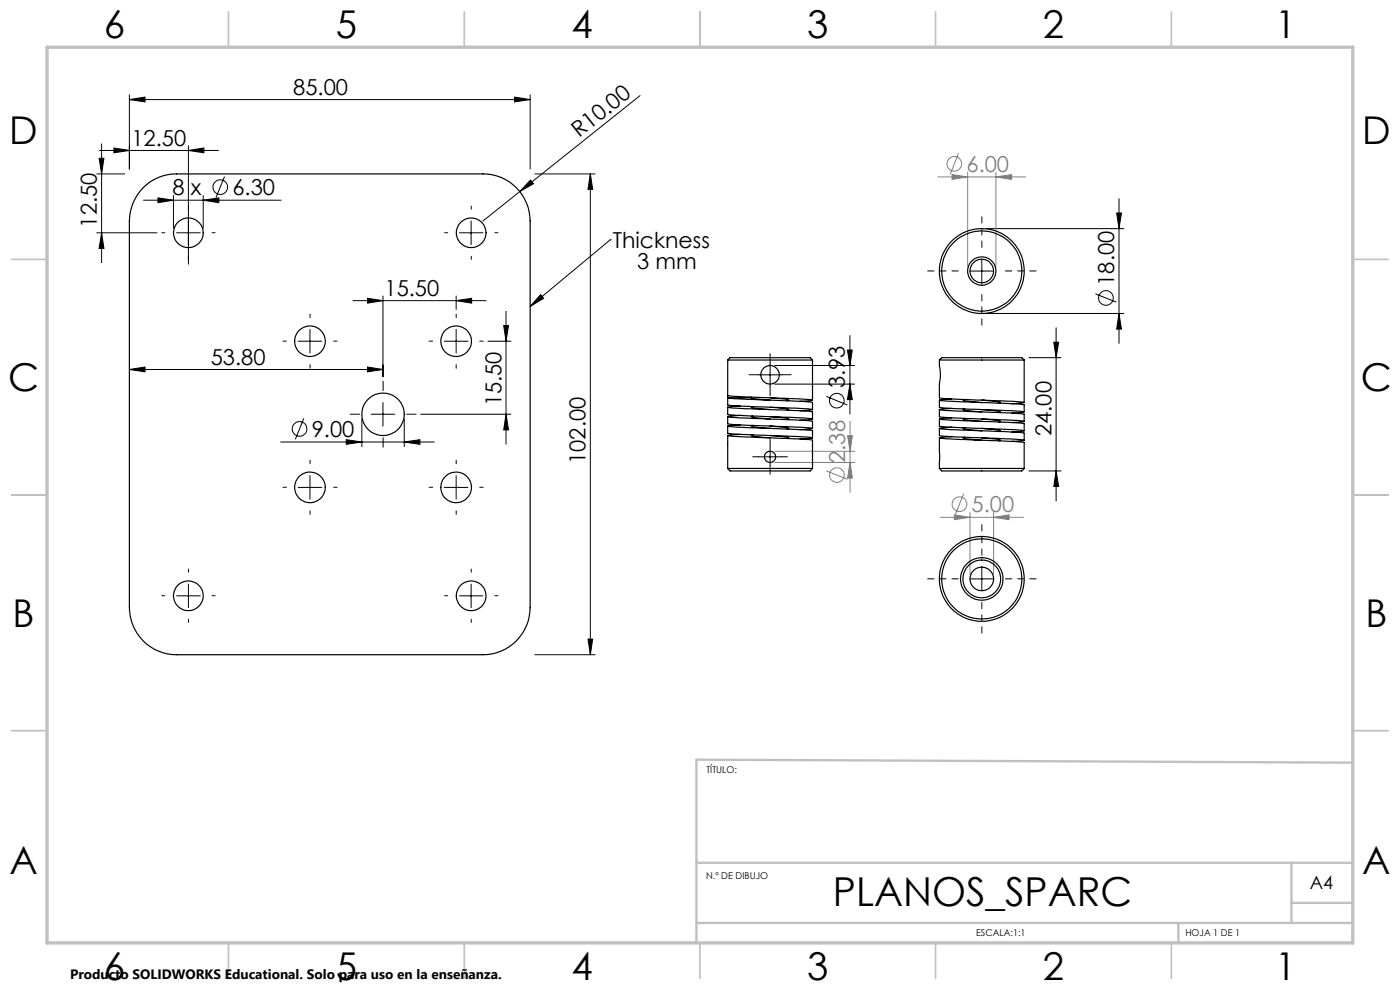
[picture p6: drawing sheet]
<svg xmlns="http://www.w3.org/2000/svg" width="297mm" height="210mm" viewBox="0 0 297 210" stroke-linecap="round" stroke-linejoin="round" font-family="sans-serif">
<g fill="none" stroke="#000" stroke-width=".21">
<path d="M20.5 36.9h6M21 33.6h1l-.4 3.3zM21.1 31.9h25.2M21.6 30.5v25.2M24.2 31.4l3.2 .5-3.2 .5zM27.4 21.1l3.4-.5v1zM27.4 20.1v15.8M27.4 21.1h85.1M40 31.9l3.3-.5v1zM40 30.9v25.1M47.6 37.5l-1.8 4.4M109.1 20.6l3.4 .5-3.4 .5z"/>
<path d="M112.5 20.1v15.8M112.5 38.2l.7 .8-2.9 1.6zM113.5 36.9h12.7M125.2 36.9l.5 3.3h-1zM125.2 36.9v102M135.8 20.3l-33.4 26.6M20.5 49.4h12.8M21.6 49.4l.4 3.3h-1zM30.4 42.5h29.3M33.5 42l3.3 .5-3.3 .5zM36.8 41.5v6.9M37.5 49.4h5"/>
<path d="M43.1 42.5l3.3-.5v1zM43.1 41.5v6.9M97.5 49.4h4.9M99.9 46.9v5M129.5 50.9h.1M129.5 50.9l-17 14.1M205.8 57.5h5M208.3 55v5M209.3 48.5h29.1M236.9 45.2h1l-.5 3.3zM237.4 42.1v30.7M27.4 78.4l3.4-.6v1.1z"/>
<path d="M27.4 78.4h53.8M63.3 72.4h5M65.8 69.9v5M74.9 63.8h28.2M78 63.3l3.2 .5-3.2 .5zM78 77.8l3.2 .6-3.2 .5zM81.2 62.8v17.1M94.3 72.4h5M96.8 63.8l3.2-.5v1zM96.8 62.8v2.8M96.8 69.9v5M103.5 72.4h4.9"/>
<path d="M106.9 69.1h1l-.5 3.3zM107.4 66v28.2M114.7 62.5l.6 .8-2.8 1.7zM160.9 79.5h5M163.4 77v5M164.4 77.5h16.9M179.8 74.3h1l-.5 3.2zM180.3 71.2v16.6M209.3 66.5h29.1M218.3 75.9h6.8M223.6 72.6h1l-.6 3.3zM224 69.5v36.7"/>
<path d="M232.4 62.3l4.4 1.8M237.4 66.5l.5 3.3h-1zM59.5 93.8h32.6M64.5 88.8l-1.8 4.4M73.4 93.3l3.4 .5-3.4 .5zM76.8 88.9v5.8M78.7 87.9h5M81.2 85.4v5M85.8 93.8l3.3-.5v1zM85.8 88.9v5.8M89.3 87.9h19.1M107.4 87.9l.5 3.3h-1z"/>
<path d="M160.9 96.9h5M163.4 94.4v5M164.4 81.5h16.9M175.3 84.1l4.4 1.8M180.3 81.5l.5 3.3h-1zM218.3 99.9h6.8M224 99.9l.6 3.3h-1zM63.3 103.4h5M65.8 100.9v5M94.3 103.4h5M96.8 100.9v5M37.5 126.4h5"/>
<path d="M40 123.9v5M97.5 126.4h4.9M99.9 123.9v5M113.5 138.9h12.7M124.7 135.6h1l-.5 3.3zM205.8 122.8h5M208.3 120.3v5"/>
<circle cx="46.7" cy="39.7" r="1.56"/>
<circle cx="234.6" cy="63.2" r="1.56"/>
<circle cx="63.6" cy="91" r="1.56"/>
<circle cx="177.5" cy="85" r="1.55"/>
</g>
<g fill="none" stroke="#808080" stroke-width=".21">
<path d="M198.9 37.5h18.7M202 37l3.3 .5-3.3 .6zM203.3 32.5l-1.7 4.5M205.3 36.5v20M211.3 37.5l3.3-.5v1.1zM211.3 36.5v20M164.4 95.7h16.9M164.4 98.1h16.9M175.3 99.9l4.5 1.8M179.8 92.4h1l-.5 3.3zM180.3 89.4v15M180.3 98.1l.5 3.3h-1z"/>
<path d="M199.4 109.7h17.7M202.5 109.2l3.3 .5-3.3 .5zM204.4 104.7l-1.7 4.5M205.8 108.7v13.1M210.8 109.7l3.3-.5v1zM210.8 108.7v13.1"/>
<circle cx="202.4" cy="34.7" r="1.56"/>
<circle cx="177.6" cy="100.8" r="1.55"/>
<circle cx="203.6" cy="106.9" r="1.55"/>
</g>
<path d="M203.3 57.5h-6.5M208.3 52.5v-6.5M213.3 57.5h6.5M208.3 62.5v6.5M208.3 117.8v-6.5M203.3 122.8h-6.5M208.3 127.8v6.5M213.3 122.8h6.5" fill="none" stroke="#000" stroke-width=".21" stroke-dasharray="15.2 1.3 1.3 1.3" stroke-dashoffset="13.9"/>
<g fill="none" stroke="#000" stroke-width=".21" stroke-dasharray="15.2 1.3 1.3 1.3">
<path d="M35 49.4h-.7M40 44.4v-.7M40 54.4v.6M45 49.4h.6M95 49.4h-.7M100 44.4v-.7M100 54.4v.6M105 49.4h.6M60.8 72.4h-.8M65.8 67.4v-.8M65.8 77.4v.7M70.8 72.4h.7"/>
<path d="M91.8 72.4h-.8M96.8 67.4v-.8M96.8 77.4v.7M101.8 72.4h.7M160.9 79.5h-2M163.4 77v-2M165.9 79.5h1.9M65.8 98.4v-.8M76.3 87.9h-2M81.3 82.9v-2M81.3 92.9v2M86.3 87.9h2"/>
<path d="M96.8 98.4v-.8M160.9 96.9h-1.2M163.4 94.4v-1.2M163.4 99.4v1.2M163.4 82v2M165.9 96.9h1.2M60.8 103.4h-.8M65.8 108.4v.7M70.8 103.4h.7M91.8 103.4h-.8M96.8 108.4v.7M101.8 103.4h.7"/>
<path d="M35 126.4h-.7M40 121.4v-.7M40 131.4v.6M45 126.4h.6M95 126.4h-.7M100 121.4v-.7M100 131.4v.6M105 126.4h.6"/>
</g>
<g fill="none" stroke="#c0c0c0" stroke-width=".35">
<path d="M48.5 2.5v7.5M98.5 2.5v7.5M148.5 2.5v7.5M198.5 2.5v7.5M248.5 2.5v7.5M2.5 55h7.5M287 55h7.5M2.5 105h7.5M287 105h7.5M2.5 155h7.5M287 155h7.5M48.5 200v7.5"/>
<path d="M98.5 200v7.5M148.5 200v7.5M198.5 200v7.5M248.5 200v7.5"/>
</g>
<path d="M287 161.8l-139.3-.7v38.9M147.7 195.8h139.3M147.7 183h139.3M250 195.8v4.2M274 183v12.8M274 191.5h13" fill="none" stroke="#c0c0c0" stroke-width=".5"/>
<path d="M10 10h277v190h-277z" fill="none" stroke="#c0c0c0" stroke-width=".7"/>
<g fill="#000">
<path d="M112.5 38.2l.7 .8-2.9 1.6zM114.7 62.5l.6 .8-2.8 1.7z"/>
<path d="M27.4 21.1l3.4-.5v1zM109.1 20.6l3.4 .5-3.4 .5z"/>
<path d="M40 31.9l3.3-.5v1zM24.2 31.4l3.2 .5-3.2 .5z"/>
<path d="M21.6 49.4l.4 3.3h-1zM21 33.6h1l-.4 3.3zM224 99.9l.6 3.3h-1zM223.6 72.6h1l-.6 3.3zM237.4 66.5l.5 3.3h-1zM236.9 45.2h1l-.5 3.3zM180.3 81.5l.5 3.3h-1zM179.8 74.3h1l-.5 3.2z"/>
<path d="M33.5 42l3.3 .5-3.3 .5zM43.1 42.5l3.3-.5v1z"/>
<path d="M96.8 63.8l3.2-.5v1zM78 63.3l3.2 .5-3.2 .5zM78 77.8l3.2 .6-3.2 .5zM27.4 78.4l3.4-.6v1.1z"/>
<path d="M106.9 69.1h1l-.5 3.3zM107.4 87.9l.5 3.3h-1zM125.2 36.9l.5 3.3h-1zM124.7 135.6h1l-.5 3.3z"/>
<path d="M85.8 93.8l3.3-.5v1zM73.4 93.3l3.4 .5-3.4 .5z"/>
</g>
<g fill="#808080">
<path d="M202 37l3.3 .5-3.3 .6zM211.3 37.5l3.3-.5v1.1zM202.5 109.2l3.3 .5-3.3 .5zM210.8 109.7l3.3-.5v1z"/>
<path d="M179.8 92.4h1l-.5 3.3zM180.3 98.1l.5 3.3h-1z"/>
</g>
<g fill="none" stroke="#000" stroke-width=".25">
<path d="M30.4 39.8a9.8 9.8 0 0 1 7.1-2.9h64.9a10 10 0 0 1 10.1 10v82a10 10 0 0 1-10.1 10h-64.9a10 10 0 0 1-10.1-10v-82a10.2 10.2 0 0 1 3-7.1zM154.4 76.4h18M154.4 76.4v9.5l3.2 .3 13.6 .5 1.2 .2-2.7 .2M154.4 76.4l.5-.5h17l.5 .5M172.4 76.4v8.5M199.3 76.4h18M199.3 76.4v1.1a9.3 9.3 0 0 1 0 4v2.9h.1l15.2 .7 2.7 .3-2.6 .2M199.3 76.4l.5-.5h17l.5 .5M217.3 76.4v9M154.4 99.4h18M154.4 83.9l1.6 .2 13.2 .5 3.2 .3-2.7 .2M154.4 86.4v1.5l.5 .1 15.4 .6 2.1 .3-2.7 .2"/>
<path d="M154.4 88.4l.1 1.5 15.2 .7 2.7 .3-2.7 .2M154.4 90.4v1.5l.5 .1 13.6 .6 3.9 .3-2.7 .2M154.4 99.4l.5 .5h17l.5-.5M154.4 92.4v7M157 86.1l-2.6 .3 3.8 .3 13.6 .6 .6 .1v1.5M157 88.1l-2.6 .3 2.6 .2 15.2 .7 .2 .1v1.5M157 90.1l-2.6 .2a78.1 78.1 0 0 0 10.6 .6l7.2 .4 .2 .1v1.5M157 92.1l-2.6 .3 1.2 .2 13.6 .5 3.2 .3v6M159.3 84.4h-4.9l1.6 .2 15.8 .7 .6 .1v1.5M159.3 84.4l.9 .2 3.2 .3M159.3 84.2v.2M159.7 86.2l-.4 .2 .9 .2 3.2 .3"/>
<path d="M159.7 88.3l-.4 .1 4.1 .5M159.7 90.2l-.4 .2 1.6 .3 2.5 .2M159.7 92.2l-.4 .2 .9 .2 3.2 .3M163.4 84.4l3.1 .3 .9 .2-.4 .1M163.4 86.4l3.1 .3 .9 .2-.4 .1M163.4 88.4l2.4 .2 1.6 .3-.4 .1M163.4 90.4l2.4 .2a1.92 1.92 0 0 1 1.5 .3l-.3 .1M163.4 92.4l3.1 .3 .9 .2-.4 .1M199.3 99.4h18M199.3 84.9v1.5l.5 .1 14.3 .6 3.2 .3-2.6 .2M199.3 86.9v1.5l.5 .1 15.9 .7 1.6 .2-2.6 .2M199.3 88.9v1.5l.3 .1 15 .6 2.7 .3-2.6 .2"/>
<path d="M199.3 90.9v1.5l.1 .1 14.7 .6 3.2 .3-2.6 .2M199.3 92.9v6.5M199.3 99.4l.5 .5h17l.5-.5M201.9 84.6l-2.6 .3 2.1 .2 15.6 .7 .3 .1v1.5M201.9 86.6l-2.6 .3 1.6 .2 15.8 .7 .6 .1v1.5M201.9 88.6l-2.6 .3 3.2 .3 14.6 .6 .2 .1v1.5M201.9 90.6l-2.6 .3 2.6 .2 15.1 .7 .3 .1v1.5M201.9 92.6l-2.6 .3 1.6 .2 13.7 .5 2.7 .3v5.5M204.6 84.8l-.3 .1 1.5 .3 2.5 .2M204.6 86.7l-.3 .2 .8 .2 3.2 .3M204.6 88.8l-.3 .1 .8 .2 3.2 .3M204.6 90.8l-.3 .1 1.2 .2 2.8 .3"/>
<path d="M204.6 92.7l-.3 .2 .8 .2 3.2 .3M208.3 84.9l2.8 .2 1.2 .3-.4 .1M208.3 86.9l3.2 .3 .8 .2-.4 .1M208.3 88.9l3.2 .3 .8 .2-.4 .1M208.3 90.9l2.8 .2 1.2 .3-.4 .1M208.3 92.9l3.2 .3 .8 .2-.4 .1"/>
<circle cx="40" cy="49.4" r="3.1"/>
<circle cx="100" cy="49.4" r="3.1"/>
<circle cx="208.3" cy="57.5" r="9"/>
<circle cx="208.3" cy="57.5" r="2.5"/>
<circle cx="208.3" cy="57.5" r="8.5"/>
<circle cx="208.3" cy="57.5" r="3"/>
<circle cx="65.8" cy="72.4" r="3.2"/>
<circle cx="96.8" cy="72.4" r="3.2"/>
<circle cx="163.4" cy="79.5" r="1.97"/>
<circle cx="81.2" cy="87.9" r="4.5"/>
<circle cx="163.4" cy="96.9" r="1.19"/>
<circle cx="65.7" cy="103.4" r="3.3"/>
<circle cx="96.8" cy="103.4" r="3.2"/>
<circle cx="39.9" cy="126.4" r="3.2"/>
<circle cx="100" cy="126.4" r="3.2"/>
<circle cx="208.3" cy="122.8" r="4"/>
<circle cx="208.3" cy="122.8" r="2.5"/>
<circle cx="208.3" cy="122.8" r="8.5"/>
<circle cx="208.3" cy="122.8" r="4.5"/>
<circle cx="208.3" cy="122.8" r="9"/>
</g>
<text font-size="8.5" x="176.7" y="192.2">PLANOS_SPARC</text>
<g font-size="8.1">
<text x="22" y="8">6</text>
<text x="71.2" y="8">5</text>
<text x="121.2" y="8">4</text>
<text x="171.3" y="8">3</text>
<text x="221.3" y="8">2</text>
<text x="270.5" y="8">1</text>
<text x="2" y="30.5">D</text>
<text x="289" y="30.5">D</text>
<text x="1.7" y="83">C</text>
<text x="288.7" y="83">C</text>
<text x="2.7" y="133">B</text>
<text x="289.7" y="133">B</text>
<text x="2" y="185.5">A</text>
<text x="289" y="185.5">A</text>
<text x="22" y="208">6</text>
<text x="71.2" y="208">5</text>
<text x="121.2" y="208">4</text>
<text x="171.3" y="208">3</text>
<text x="221.3" y="208">2</text>
<text x="270.5" y="208">1</text>
</g>
<g font-size="4.7">
<text x="62.2" y="20.1">85.00</text>
<text x="122.8" y="29.3" transform="rotate(-39 122.8 29.3)">R10.00</text>
<text x="27.9" y="30.9">12.50</text>
<text x="36.6" y="41.4">8 x</text>
<text x="49.3" y="41.4">6.30</text>
<text x="20.5" y="48.3" transform="rotate(-90 20.5 48.3)">12.50</text>
<text x="130" y="52.6">Thickness</text>
<text x="135.2" y="57.1">3 mm</text>
<text x="81.6" y="62.8">15.50</text>
<text x="236.3" y="60.6" transform="rotate(-90 236.3 60.6)">18.00</text>
<text x="44.7" y="77.3">53.80</text>
<text x="179.2" y="82.4" transform="rotate(-90 179.2 82.4)">3.93</text>
<text x="106.4" y="86.2" transform="rotate(-90 106.4 86.2)">15.50</text>
<text x="66.1" y="92.7">9.00</text>
<text x="223.1" y="92.5" transform="rotate(-90 223.1 92.5)">24.00</text>
<text x="124.2" y="98.4" transform="rotate(-90 124.2 98.4)">102.00</text>
</g>
<g font-size="4.7" fill="#808080">
<text x="205" y="36.4">6.00</text>
<text x="179.3" y="98.2" transform="rotate(-90 179.3 98.2)">2.38</text>
<text x="206.1" y="108.6">5.00</text>
</g>
<text font-size="3.9" x="277.9" y="188.5">A4</text>
<text font-size="2.9" x="14.9" y="207.6">Producto SOLIDWORKS Educational. Solo para uso en la enseñanza.</text>
<g font-size="2">
<text x="149.8" y="163.9">TÍTULO:</text>
<text x="149.8" y="186.4">N.º DE DIBUJO</text>
<text x="207.1" y="198.6">ESCALA:1:1</text>
<text x="251.5" y="198.6">HOJA 1 DE 1</text>
</g>
</svg>
